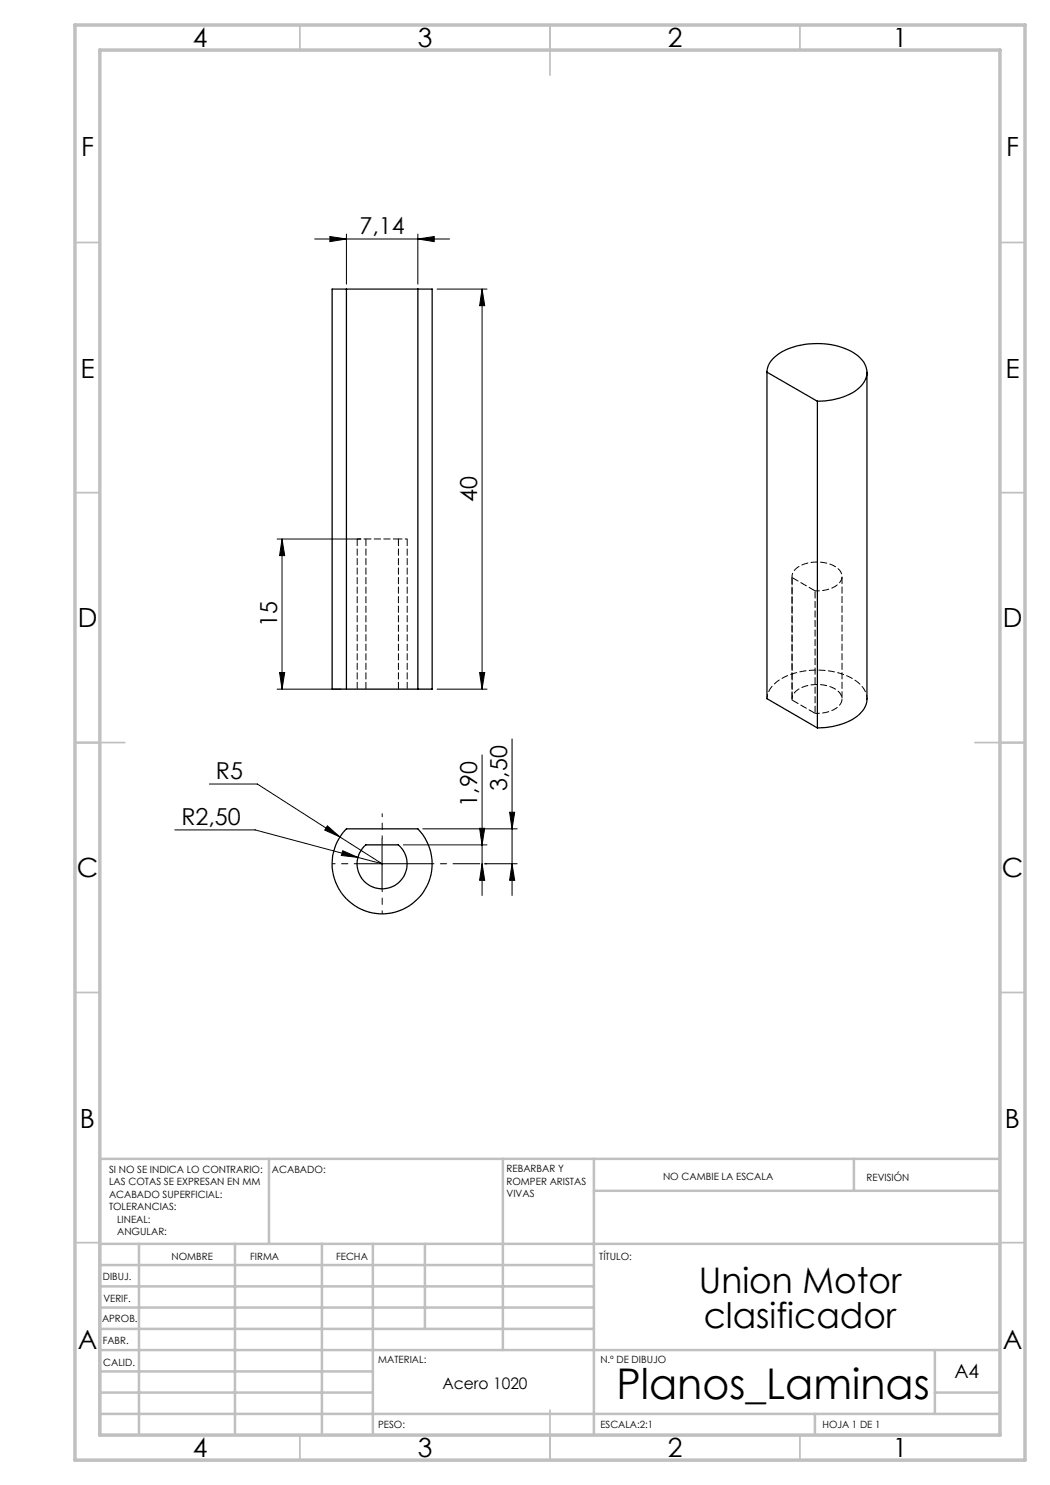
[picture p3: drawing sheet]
<svg xmlns="http://www.w3.org/2000/svg" width="210mm" height="297mm" viewBox="0 0 210 297" stroke-linecap="round" stroke-linejoin="round" font-family="sans-serif">
<g fill="none" stroke="#000" stroke-width=".2">
<path d="M62.9 47.8h27M66 47.3l3.3 .5-3.3 .5zM69.3 46.8v10M83.6 47.8l3.3-.5v1zM83.6 46.8v10M87.4 57.8h10M96.4 57.8l.5 3.3h-1zM96.4 57.8v80M55.4 107.8h16.8M56.4 107.8l.5 3.3h-1zM56.4 107.8v30M55.4 137.8h12.9"/>
<path d="M55.9 134.5h1l-.5 3.3zM87.4 137.8h10M95.9 134.5h1l-.5 3.3zM41.9 156.8h9.6l16.5 10.6M96.4 151v28.1M102.4 147.8v31.3M35 166h16l20.6 5.5M65.5 165.2l2.5 2.2-3.1-1.4zM68 167.4l8.4 5.4-4.8-1.3M68.5 170.1l3.1 1.4-3.3-.4zM71.4 172.8h10M76.4 167.8v10"/>
<path d="M80.7 169h16.7M84.6 165.8h18.8M95.9 165.7h1l-.5 3.3zM96.4 172.8l.5 3.3h-1zM96.9 172.8h6.5M101.9 162.5h1l-.5 3.3zM102.4 172.8l.5 3.3h-1z"/>
</g>
<path d="M71.4 172.7h-5M76.4 167.7v-5M76.4 177.7v5" fill="none" stroke="#000" stroke-width=".2" stroke-dasharray="15.2 1.3 1.3 1.3" stroke-dashoffset="14.6"/>
<path d="M81.4 172.7h14.6" fill="none" stroke="#000" stroke-width=".2" stroke-dasharray="15.2 1.3 1.3 1.3" stroke-dashoffset="9.9"/>
<g fill="none" stroke="#c0c0c0" stroke-width=".35">
<path d="M60 5v5M110 5v10M160 5v5M15 48.5h5M200 48.5h5M15 98.5h5M200 98.5h5M15 148.5h10M195 148.5h10M15 198.5h5M200 198.5h5M15 248.5h5"/>
<path d="M200 248.5h5M60 287v5M110 282v10M160 287v5"/>
</g>
<g fill="none" stroke="#c0c0c0" stroke-width=".5">
<path d="M53.8 231.8v17M100.6 231.8v38.2M118.8 231.8v55.2M118.8 238.2h81.2M170.8 231.8v6.4M200 231.8h-180v55.2M20 248.8h180M20 257.3h98.8M20 253h98.8M27.8 248.8v38.2M47 248.8v38.2M64.4 248.8v38.2"/>
<path d="M74.6 248.8v38.2M85 248.8v17M20 265.8h98.8M20 261.5h98.8M20 278.5h54.6M20 274.3h54.6M20 270h180M187 278.5h13M187 270v12.8M20 282.8h180M163 282.8v4.2"/>
</g>
<path d="M15 5h190v287h-190zM20 10h180v277h-180z" fill="none" stroke="#c0c0c0" stroke-width=".7"/>
<g fill="#000">
<path d="M66 47.3l3.3 .5-3.3 .5zM83.6 47.8l3.3-.5v1zM65.5 165.2l-.6 .8 3.1 1.4zM68.5 170.1l-.2 1 3.3 .4z"/>
<path d="M56.4 107.8l.5 3.3h-1zM55.9 134.5h1l-.5 3.3zM101.9 162.5h1l-.5 3.3zM102.4 172.8l.5 3.3h-1z"/>
<path d="M95.9 134.5h1l-.5 3.3zM96.4 57.8l.5 3.3h-1zM96.4 172.8l.5 3.3h-1zM95.9 165.7h1l-.5 3.3z"/>
</g>
<g fill="none" stroke="#000" stroke-width=".25">
<path d="M69.3 57.8h-2.9v80h2.9M69.3 57.8v80M69.3 57.8h14.3M83.6 57.8h2.8v80h-2.8M83.6 57.8v80M153.4 74.4a5.6 5.6 0 0 1 4-4.6 15.3 15.3 0 0 1 13.8 1.1 4 4 0 0 1 1 6.3 12.3 12.3 0 0 1-8.7 3.1M153.4 74.4l10.1 5.9M153.4 74.4v65.3l10.1 5.9M173.4 74.5v65.3a5.2 5.2 0 0 1-3.5 4.4 15.5 15.5 0 0 1-6.4 1.4M163.5 80.3v65.3M69.3 137.8h14.3M69.3 165.8h14.3a10 10 0 0 1-.1 14.1 10 10 0 0 1-14.1 0 10 10 0 0 1-.1-14.1z"/>
<path d="M72.8 169.3l.4-.3h6.5a5 5 0 0 1 .4 7.1 5 5 0 0 1-7.1 .4 5 5 0 0 1-.2-7.2z"/>
</g>
<path d="M73.2 107.8h-1.8M81.4 107.8h-1.7" fill="none" stroke="#000" stroke-width=".2" stroke-dasharray="1.3 .6" stroke-dashoffset=".9"/>
<path d="M71.4 107.8v30M73.2 107.8v30M79.7 107.8v30M158.4 115.5l4.6 2.7M81.4 137.8v-30M158.4 140l4.6 2.7" fill="none" stroke="#000" stroke-width=".2" stroke-dasharray="1.3 .6" stroke-dashoffset="-.1"/>
<path d="M73.2 107.8h6.5" fill="none" stroke="#000" stroke-width=".2" stroke-dasharray="1.3 .6" stroke-dashoffset=".2"/>
<path d="M158.4 115.5a2.81 2.81 0 0 1 2.3-2.6 7.4 7.4 0 0 1 7.1 1 2.07 2.07 0 0 1-.9 3.4 7.4 7.4 0 0 1-3.9 .9M153.4 139.7a5.7 5.7 0 0 1 4.1-4.6 15.4 15.4 0 0 1 13.7 1.1 4.6 4.6 0 0 1 2.2 3.6M158.4 140a2.81 2.81 0 0 1 2.3-2.6 7.4 7.4 0 0 1 7.1 1 2.07 2.07 0 0 1-.9 3.4 7.4 7.4 0 0 1-3.9 .9" fill="none" stroke="#000" stroke-width=".2" stroke-dasharray="1.3 .6" stroke-dashoffset=".4"/>
<path d="M158.4 115.3v24.5M158.4 115.5v24.5M163 118.2v24.5M168.4 139.8v-24.5" fill="none" stroke="#000" stroke-width=".2" stroke-dasharray="1.3 .6" stroke-dashoffset="-.2"/>
<text font-size="8.5" x="123.3" y="279.7">Planos_Laminas</text>
<g font-size="7.1">
<text x="139.8" y="258.5">Union Motor</text>
<text x="140.8" y="265.6">clasificador</text>
</g>
<g font-size="5.3">
<text x="38.5" y="9.5">4</text>
<text x="83.5" y="9.5">3</text>
<text x="133.6" y="9.5">2</text>
<text x="178.6" y="9.5">1</text>
<text x="16.2" y="31.2">F</text>
<text x="201.2" y="31.2">F</text>
<text x="16.1" y="75.5">E</text>
<text x="201.1" y="75.5">E</text>
<text x="15.5" y="125.5">D</text>
<text x="200.5" y="125.5">D</text>
<text x="15.4" y="175.5">C</text>
<text x="200.4" y="175.5">C</text>
<text x="16" y="225.5">B</text>
<text x="201" y="225.5">B</text>
<text x="15.5" y="269.7">A</text>
<text x="200.5" y="269.7">A</text>
<text x="38.5" y="291.5">4</text>
<text x="83.5" y="291.5">3</text>
<text x="133.6" y="291.5">2</text>
<text x="178.6" y="291.5">1</text>
</g>
<g font-size="4.7">
<text x="71.9" y="46.8">7,14</text>
<text x="95.4" y="100.4" transform="rotate(-90 95.4 100.4)">40</text>
<text x="55.4" y="125.4" transform="rotate(-90 55.4 125.4)">15</text>
<text x="43.2" y="155.8">R5</text>
<text x="95.4" y="161.3" transform="rotate(-90 95.4 161.3)">1,90</text>
<text x="101.4" y="158.1" transform="rotate(-90 101.4 158.1)">3,50</text>
<text x="36.3" y="164.9">R2,50</text>
</g>
<text font-size="3.9" x="190.9" y="275.5">A4</text>
<text font-size="3.2" x="88.5" y="277.9">Acero 1020</text>
<g font-size="2">
<text x="21.8" y="234.6">SI NO SE INDICA LO CONTRARIO:</text>
<text x="21.8" y="237.1">LAS COTAS SE EXPRESAN EN MM</text>
<text x="21.8" y="239.6">ACABADO SUPERFICIAL:</text>
<text x="54.4" y="234.6">ACABADO:</text>
<text x="101.3" y="234.5">REBARBAR Y</text>
<text x="101.3" y="237">ROMPER ARISTAS</text>
<text x="101.3" y="239.5">VIVAS</text>
<text x="132.6" y="236">NO CAMBIE LA ESCALA</text>
<text x="173.3" y="236.2">REVISIÓN</text>
<text x="21.8" y="242.1">TOLERANCIAS:</text>
<text x="23.4" y="244.6">LINEAL:</text>
<text x="23.4" y="247.1">ANGULAR:</text>
<text x="34.3" y="252">NOMBRE</text>
<text x="50" y="251.9">FIRMA</text>
<text x="67.2" y="251.9">FECHA</text>
<text x="119.9" y="251.9">TÍTULO:</text>
<text x="20.6" y="256.1">DIBUJ.</text>
<text x="20.7" y="260.3">VERIF.</text>
<text x="20.4" y="264.4">APROB.</text>
<text x="20.5" y="268.8">FABR.</text>
<text x="20.7" y="273.1">CALID.</text>
<text x="75.6" y="272.5">MATERIAL:</text>
<text x="120.1" y="272.5">N.º DE DIBUJO</text>
<text x="75.6" y="285.5">PESO:</text>
<text x="120.1" y="285.6">ESCALA:2:1</text>
<text x="164.5" y="285.6">HOJA 1 DE 1</text>
</g>
</svg>
